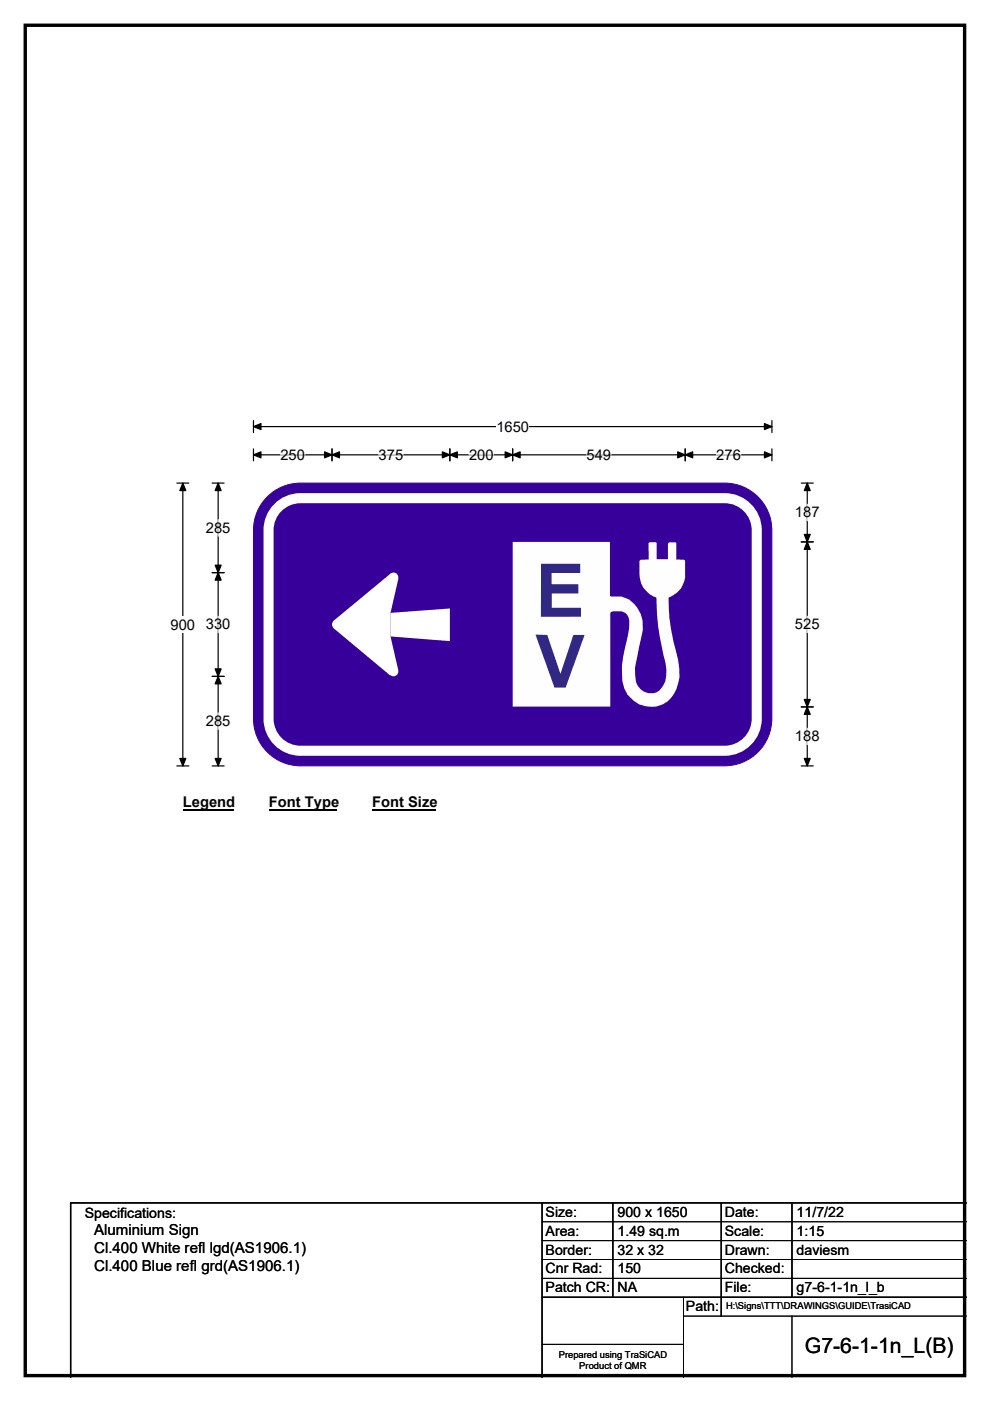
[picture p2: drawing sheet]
<svg xmlns="http://www.w3.org/2000/svg" width="210mm" height="297mm" viewBox="0 0 210 297" stroke-linecap="round" stroke-linejoin="round" font-family="sans-serif">
<path d="M5.4 5.4h199.2v286.3h-199.2z" fill="none" stroke="#000" stroke-width=".72"/>
<path d="M53.8 90.4h109.9M53.8 89.2v2.5M163.7 89.2v2.5" fill="none" stroke="#000" stroke-width=".25"/>
<path d="M53.8 90.4l1.6-.6v1.3zM162.1 89.8l1.6 .6-1.6 .7z" fill="#000" stroke="#000" stroke-width=".25"/>
<path d="M105.3 88.7h6.9v3.5h-6.9z" fill="#fff"/>
<path d="M53.8 96.4h109.9M53.8 95.2v2.5M70.4 95.2v2.5M95.4 95.2v2.5M108.7 95.2v2.5M145.3 95.2v2.5M163.7 95.2v2.5M37.5 102.4h2.5M38.8 102.4v60M37.5 162.4h2.5" fill="none" stroke="#000" stroke-width=".25"/>
<path d="M53.8 96.4l1.6-.6v1.3zM70.4 96.4l1.6-.6v1.3zM68.8 95.8l1.6 .6-1.6 .7zM93.8 95.8l1.6 .6-1.6 .7zM95.4 96.4l1.6-.6v1.3zM107.1 95.8l1.6 .6-1.6 .7zM108.7 96.4l1.6-.6v1.3zM143.7 95.8l1.6 .6-1.6 .7zM145.3 96.4l1.6-.6v1.3zM162.1 95.8l1.6 .6-1.6 .7zM38.8 102.4l.6 1.6h-1.3zM38.1 160.8h1.3l-.6 1.6z" fill="#000" stroke="#000" stroke-width=".25"/>
<path d="M59.5 96.4h5.2M80.3 96.4h5.2M99.5 96.4h5.2M124.4 96.4h5.2M151.9 96.4h5.2" fill="none" stroke="#fff" stroke-width=".25"/>
<path d="M36.2 130.7h5.2v3.5h-5.2z" fill="#fff"/>
<path d="M45 102.4h2.5M46.3 102.4v60M169.9 102.4h2.6M169.9 114.9h2.6M171.2 102.4v60M45 121.4h2.5M45 143.4h2.5M169.9 149.9h2.6M45 162.4h2.5M169.9 162.4h2.6" fill="none" stroke="#000" stroke-width=".25"/>
<path d="M46.3 102.4l.6 1.6h-1.3zM171.2 114.9l.7 1.6h-1.3zM171.2 102.4l.7 1.6h-1.3zM170.6 113.3h1.3l-.7 1.6zM46.3 121.4l.6 1.6h-1.3zM45.6 119.8h1.3l-.6 1.6zM45.6 141.8h1.3l-.6 1.6zM46.3 143.4l.6 1.6h-1.3zM170.6 148.3h1.3l-.7 1.6zM171.2 149.9l.7 1.6h-1.3zM45.6 160.8h1.3l-.6 1.6zM170.6 160.8h1.3l-.7 1.6z" fill="#000" stroke="#000" stroke-width=".25"/>
<path d="M46.3 110.2v3.5M171.2 106.9v3.5M46.3 130.7v3.5M171.2 130.6v3.5M46.3 151.2v3.4M171.2 154.4v3.5" fill="none" stroke="#fff" stroke-width=".25"/>
<path d="M38.8 168.4h10.7v3.5h-10.7z" fill="#fff"/>
<path d="M38.8 171.7h10.7" fill="none" stroke="#000" stroke-width=".32"/>
<path d="M57 168.4h14.4v3.5h-14.4z" fill="#fff"/>
<path d="M57 171.7h14.4" fill="none" stroke="#000" stroke-width=".32"/>
<path d="M78.9 168.4h13.5v3.5h-13.5z" fill="#fff"/>
<path d="M78.9 171.7h13.5" fill="none" stroke="#000" stroke-width=".32"/>
<path d="M56.3 105.8a10 10 0 0 1 7.4-3.4h90a10 10 0 0 1 10 10v40a10 10 0 0 1-10 10h-90a10 10 0 0 1-9.9-10v-40a9.9 9.9 0 0 1 2.5-6.6z" fill-rule="evenodd" fill="#37009b" stroke="#37009b" stroke-width=".21"/>
<path d="M59.3 107.3a6.7 6.7 0 0 1 4.4-1.7h90a6.8 6.8 0 0 1 6.8 6.8v40a6.8 6.8 0 0 1-6.8 6.8h-90a6.8 6.8 0 0 1-6.7-6.8v-40a6.8 6.8 0 0 1 2.3-5.1z" fill="none" stroke="#fff" stroke-width="2.1"/>
<g fill="#fff">
<path d="M82.8 129.9l12.6-.9v6.9l-12.6-1z"/>
<path d="M70.8 131.6l12-10 1.7 1.1-1.7 7.2v5l1.7 7.3-1.7 1-12-10z" fill-rule="evenodd"/>
<circle cx="83.5" cy="122.4" r="1"/>
<circle cx="71.4" cy="132.4" r="1"/>
<circle cx="83.5" cy="142.4" r="1"/>
</g>
<path d="M108.7 114.9h20.7v11.4l.2 .2a5.7 5.7 0 0 1 6.7 5.6v1.5l-1.2 5.8a8.2 8.2 0 0 0 .3 6.2 3 3 0 0 0 5.2-.1 7.7 7.7 0 0 0 .1-6.6l-.3-1.7a43.6 43.6 0 0 1-1.2-10.5 5.3 5.3 0 0 1-3.6-4.9v-2.9l.4-.2 1.6-.1v-3.5l.2-.1h1.3l.2 .1v3.5h2.4v-3.3l.2-.3h1.4l.1 .2v3.4l1.7 .1 .2 .2v3.7a5.2 5.2 0 0 1-3.5 4.1 45.9 45.9 0 0 0 2 13.3 9.4 9.4 0 0 1-1.3 7.8 6 6 0 0 1-6.4 1.7 6 6 0 0 1-4.1-5.1 21.1 21.1 0 0 1 1.1-9.2 9.5 9.5 0 0 0 .2-4.4l-.8-.9-.6-.3h-2l-.5 .3v19.9h-20.7z" fill-rule="evenodd" fill="#fefefe"/>
<g fill="#302882">
<path d="M114.8 119.5h8.3v2h-6.1v2.4h5.7v1.9h-5.7v3.1h6.2v1.8l-8.5 .1z" fill-rule="evenodd"/>
<path d="M113.6 134.6h2.5l2.8 8.3 2.7-8.3h2.4l-4 11.2h-2.4z" fill-rule="evenodd"/>
</g>
<path d="M115 255v37M130 255v20M153 255v24M168 255v20M205 255h-190v37M115 275h90" fill="none" stroke="#000" stroke-width=".3"/>
<path d="M115 259h90M115 263h90M115 267h90M115 271h90M145 279h60M145 275v17M168 279v13M115 285h30" fill="none" stroke="#000" stroke-width=".21"/>
<text font-size="4.5" x="170.7" y="286.9">G7-6-1-1n_L(B)</text>
<g font-size="3.2">
<text x="20" y="261.9">Aluminium Sign</text>
<text x="20" y="265.7">Cl.400 White refl lgd(AS1906.1)</text>
<text x="20" y="269.6">Cl.400 Blue refl grd(AS1906.1)</text>
</g>
<g font-size="3.1">
<text x="105.3" y="91.5">1650</text>
<text x="59.5" y="97.5">250</text>
<text x="80.3" y="97.5">375</text>
<text x="99.5" y="97.5">200</text>
<text x="124.4" y="97.5">549</text>
<text x="151.9" y="97.5">276</text>
<text x="43.7" y="113">285</text>
<text x="168.6" y="109.7">187</text>
<text x="36.2" y="133.5">900</text>
<text x="43.7" y="133.5">330</text>
<text x="168.6" y="133.4">525</text>
<text x="43.7" y="153.9">285</text>
<text x="168.6" y="157.2">188</text>
<text x="38.8" y="171.2">Legend</text>
<text x="57" y="171.2">Font Type</text>
<text x="78.9" y="171.2">Font Size</text>
</g>
<g font-size="3">
<text x="115.7" y="258">Size:</text>
<text x="131" y="258">900 x 1650</text>
<text x="153.7" y="258">Date:</text>
<text x="169" y="258">11/7/22</text>
<text x="18" y="258.2">Specifications:</text>
<text x="115.7" y="262">Area:</text>
<text x="131" y="262">1.49 sq.m</text>
<text x="153.7" y="262">Scale:</text>
<text x="169" y="262">1:15</text>
<text x="115.7" y="266">Border:</text>
<text x="115.7" y="270">Cnr Rad:</text>
<text x="131" y="266">32 x 32</text>
<text x="131" y="270">150</text>
<text x="153.7" y="266">Drawn:</text>
<text x="153.7" y="270">Checked:</text>
<text x="169" y="266">daviesm</text>
<text x="115.7" y="274">Patch CR:</text>
<text x="131" y="274">NA</text>
<text x="153.7" y="274">File:</text>
<text x="169" y="274">g7-6-1-1n_l_b</text>
<text x="145.5" y="278">Path:</text>
</g>
<g font-size="2">
<text x="154" y="277.6">H:\Signs\TTT\DRAWINGS\GUIDE\TrasiCAD</text>
<text x="118.5" y="287.8">Prepared using TraSiCAD</text>
<text x="122.9" y="290.2">Product of QMR</text>
</g>
</svg>
